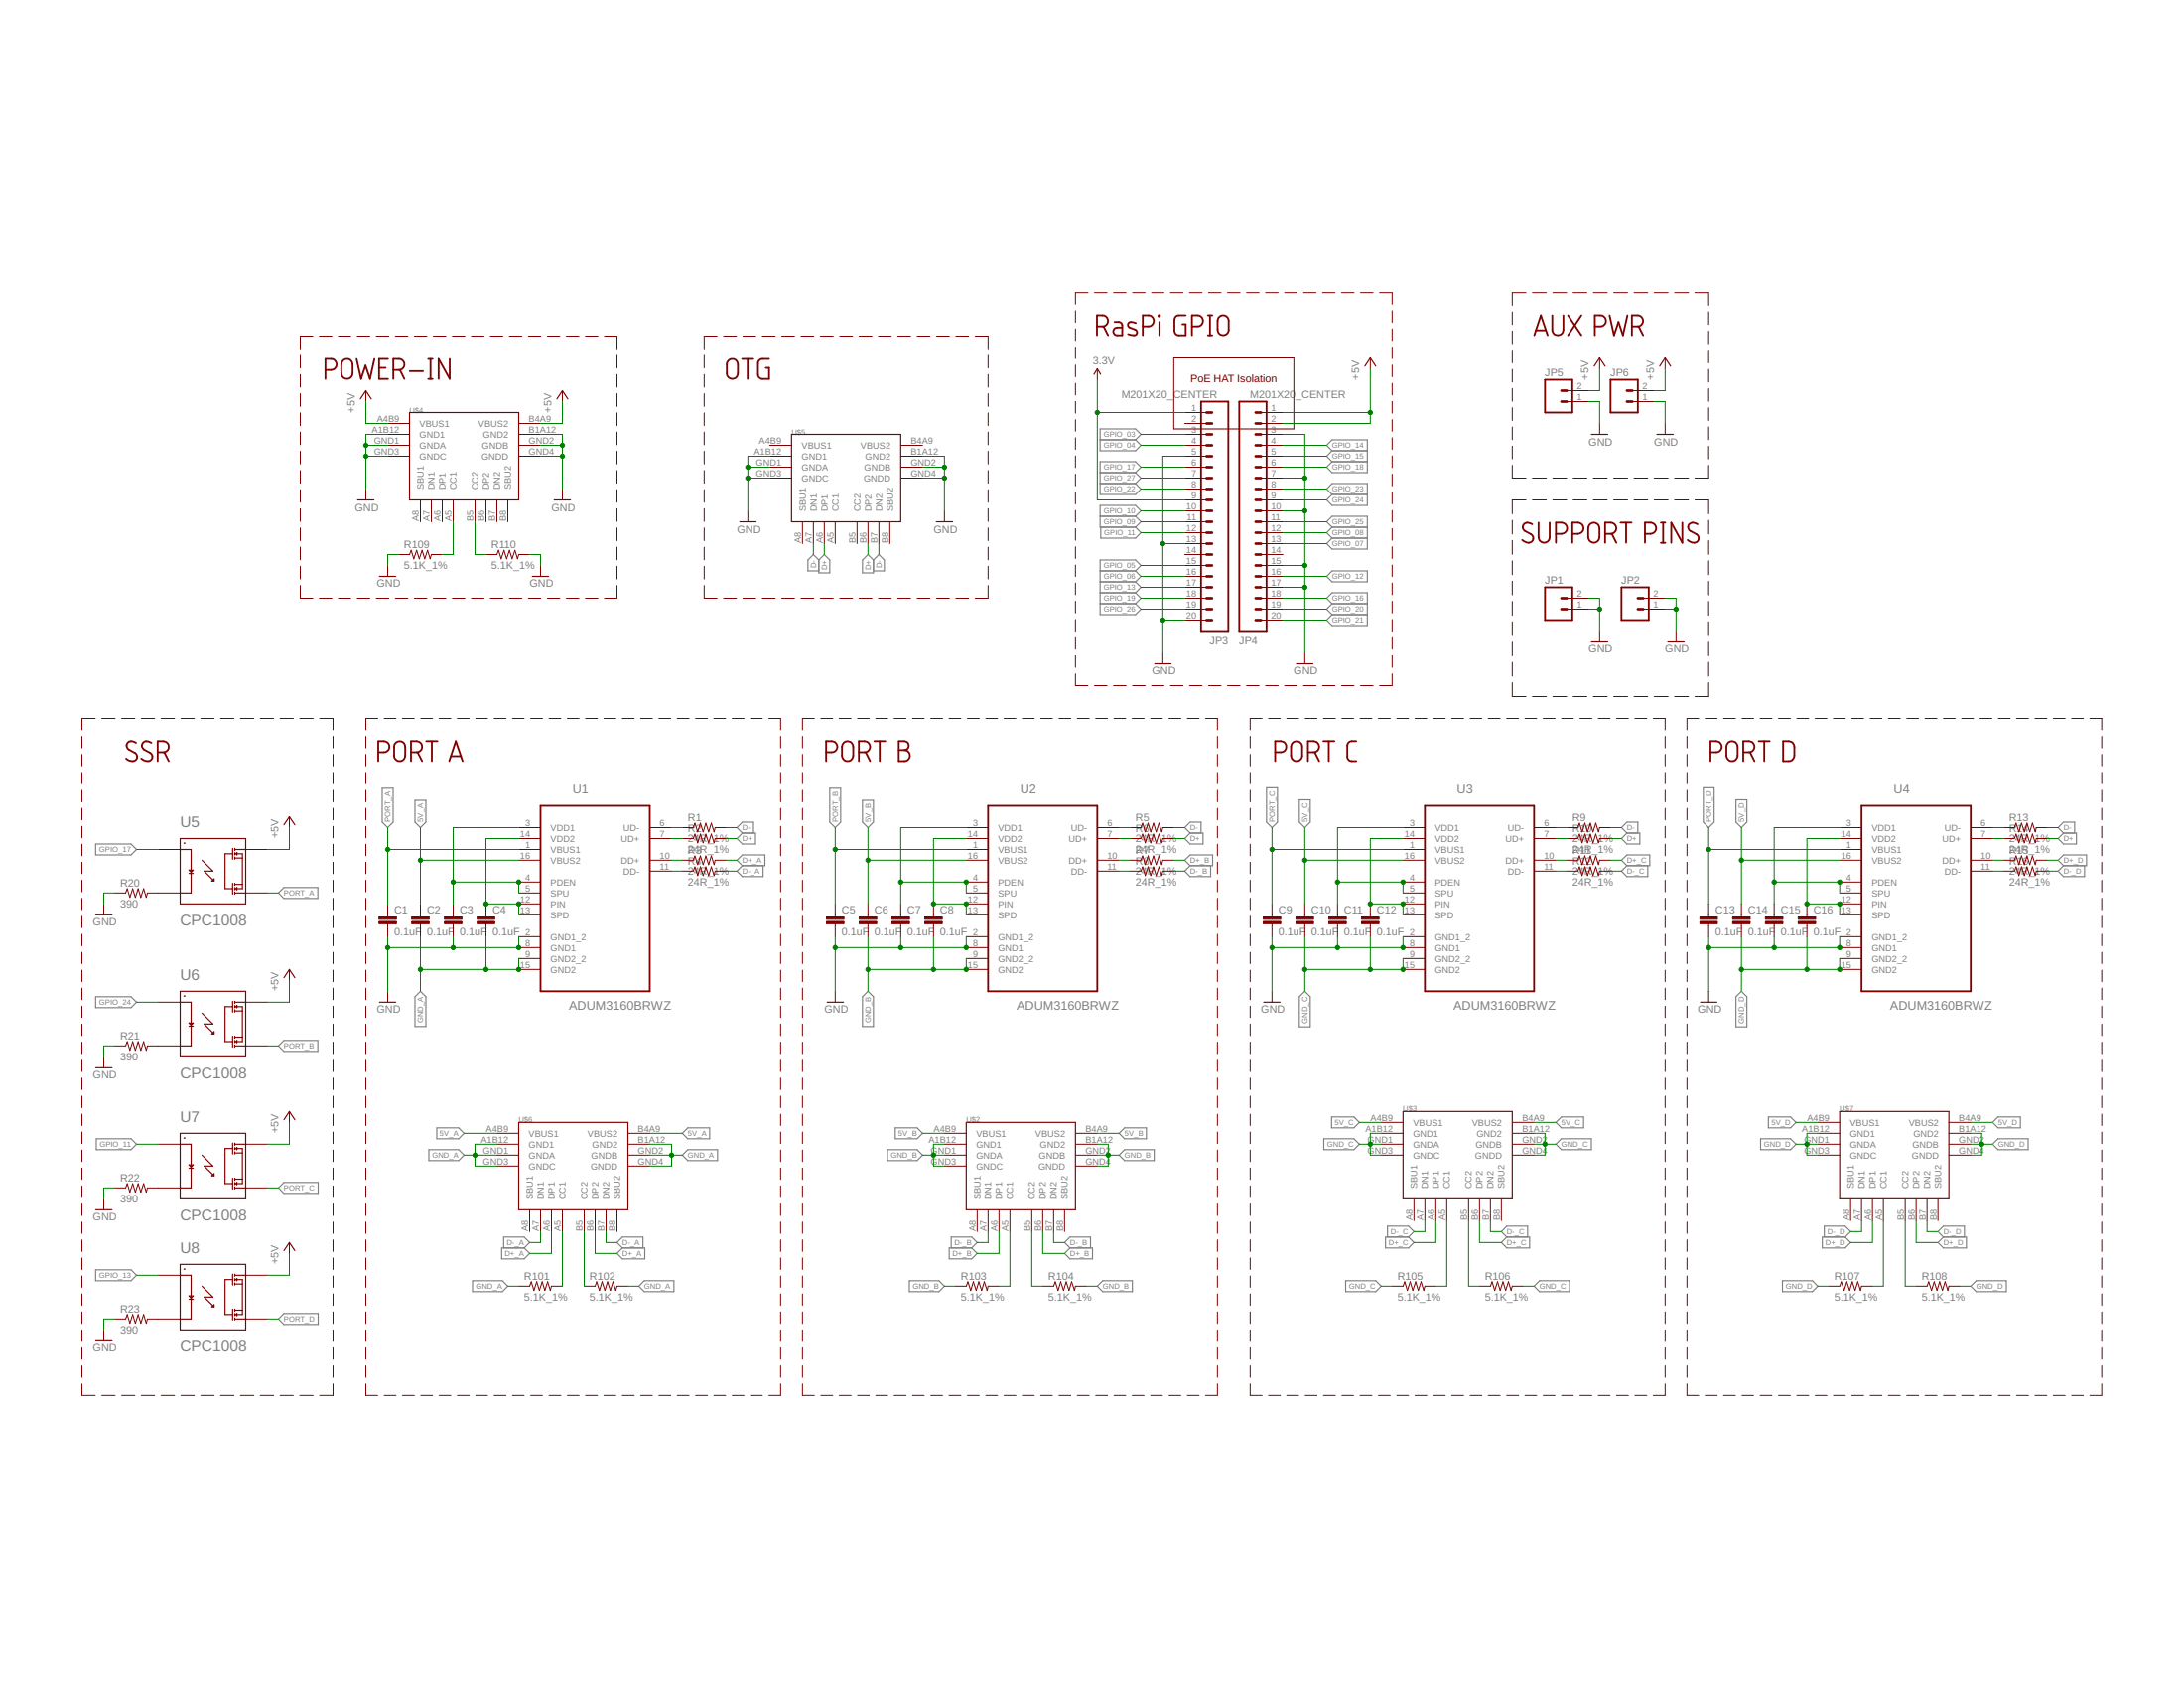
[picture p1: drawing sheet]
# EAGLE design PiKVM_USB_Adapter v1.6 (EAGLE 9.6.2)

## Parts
C1  0.1uF  CAP0805  [0805]
C2  0.1uF  CAP0805  [0805]
C3  0.1uF  CAP0805  [0805]
C4  0.1uF  CAP0805  [0805]
C5  0.1uF  CAP0805  [0805]
C6  0.1uF  CAP0805  [0805]
C7  0.1uF  CAP0805  [0805]
C8  0.1uF  CAP0805  [0805]
C9  0.1uF  CAP0805  [0805]
C10  0.1uF  CAP0805  [0805]
C11  0.1uF  CAP0805  [0805]
C12  0.1uF  CAP0805  [0805]
C13  0.1uF  CAP0805  [0805]
C14  0.1uF  CAP0805  [0805]
C15  0.1uF  CAP0805  [0805]
C16  0.1uF  CAP0805  [0805]
JP1  M02LOCK  [1X02_LOCK]
JP2  M02LOCK  [1X02_LOCK]
JP3  M201X20_CENTER  [1X20_CENTER]
JP4  M201X20_CENTER  [1X20_CENTER]
JP5  M02LOCK  [1X02_LOCK]
JP6  M02LOCK  [1X02_LOCK]
R1  24R_1%  RESISTOR0805-RES  [0805]
R2  24R_1%  RESISTOR0805-RES  [0805]
R3  24R_1%  RESISTOR0805-RES  [0805]
R4  24R_1%  RESISTOR0805-RES  [0805]
R5  24R_1%  RESISTOR0805-RES  [0805]
R6  24R_1%  RESISTOR0805-RES  [0805]
R7  24R_1%  RESISTOR0805-RES  [0805]
R8  24R_1%  RESISTOR0805-RES  [0805]
R9  24R_1%  RESISTOR0805-RES  [0805]
R10  24R_1%  RESISTOR0805-RES  [0805]
R11  24R_1%  RESISTOR0805-RES  [0805]
R12  24R_1%  RESISTOR0805-RES  [0805]
R13  24R_1%  RESISTOR0805-RES  [0805]
R14  24R_1%  RESISTOR0805-RES  [0805]
R15  24R_1%  RESISTOR0805-RES  [0805]
R16  24R_1%  RESISTOR0805-RES  [0805]
R20  390  RESISTOR1206  [1206]
R21  390  RESISTOR1206  [1206]
R22  390  RESISTOR1206  [1206]
R23  390  RESISTOR1206  [1206]
R101  5.1K_1%  RESISTOR0805-RES  [0805]
R102  5.1K_1%  RESISTOR0805-RES  [0805]
R103  5.1K_1%  RESISTOR0805-RES  [0805]
R104  5.1K_1%  RESISTOR0805-RES  [0805]
R105  5.1K_1%  RESISTOR0805-RES  [0805]
R106  5.1K_1%  RESISTOR0805-RES  [0805]
R107  5.1K_1%  RESISTOR0805-RES  [0805]
R108  5.1K_1%  RESISTOR0805-RES  [0805]
R109  5.1K_1%  RESISTOR0805-RES  [0805]
R110  5.1K_1%  RESISTOR0805-RES  [0805]
U1  ADUM3160BRWZ  [SOIC127P1032X265-16N]
U2  ADUM3160BRWZ  [SOIC127P1032X265-16N]
U3  ADUM3160BRWZ  [SOIC127P1032X265-16N]
U4  ADUM3160BRWZ  [SOIC127P1032X265-16N]
U5  CPC1008  [SOP-4]
U6  CPC1008  [SOP-4]
U7  CPC1008  [SOP-4]
U8  CPC1008  [SOP-4]
U$2  USB4110GFA  [GCT_USB4110GFA]
U$3  USB4110GFA  [GCT_USB4110GFA]
U$4  USB4110GFA  [GCT_USB4110GFA]
U$5  USB4110GFA  [GCT_USB4110GFA]
U$6  USB4110GFA  [GCT_USB4110GFA]
U$7  USB4110GFA  [GCT_USB4110GFA]

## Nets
3.3V: JP3.1 JP3.9
5V_A: C2.1 U1.16(VBUS2) U$6.A4B9(VBUS1) U$6.B4A9(VBUS2)
5V_B: C6.1 U2.16(VBUS2) U$2.A4B9(VBUS1) U$2.B4A9(VBUS2)
5V_C: C10.1 U3.16(VBUS2) U$3.A4B9(VBUS1) U$3.B4A9(VBUS2)
5V_D: C14.1 U4.16(VBUS2) U$7.A4B9(VBUS1) U$7.B4A9(VBUS2)
+5V: JP4.1 JP4.2 JP5.2 JP6.2 U5.P$4 U6.P$4 U7.P$4 U8.P$4 U$4.A4B9(VBUS1) U$4.B4A9(VBUS2)
D+: R2.2 R6.2 R10.2 R14.2 U$5.A6(DP1) U$5.B6(DP2)
D+_A: R3.2 U$6.A6(DP1) U$6.B6(DP2)
D+_B: R7.2 U$2.A6(DP1) U$2.B6(DP2)
D+_C: R11.2 U$3.A6(DP1) U$3.B6(DP2)
D+_D: R15.2 U$7.A6(DP1) U$7.B6(DP2)
D-: R1.2 R5.2 R9.2 R13.2 U$5.A7(DN1) U$5.B7(DN2)
D-_A: R4.2 U$6.A7(DN1) U$6.B7(DN2)
D-_B: R8.2 U$2.A7(DN1) U$2.B7(DN2)
D-_C: R12.2 U$3.A7(DN1) U$3.B7(DN2)
D-_D: R16.2 U$7.A7(DN1) U$7.B7(DN2)
GND: C1.2 C3.2 C5.2 C7.2 C9.2 C11.2 C13.2 C15.2 JP1.1 JP1.2 JP2.1 JP2.2 JP3.5 JP3.13 JP3.20 JP4.3 JP4.7 JP4.10 JP4.15 JP4.17 JP5.1 JP6.1 R20.1 R21.1 R22.1 R23.1 R109.1 R110.2 U1.2(GND1_2) U1.8(GND1) U2.2(GND1_2) U2.8(GND1) U3.2(GND1_2) U3.8(GND1) U4.2(GND1_2) U4.8(GND1) U$4.A1B12(GND1) U$4.B1A12(GND2) U$4.GND1(GNDA) U$4.GND2(GNDB) U$4.GND3(GNDC) U$4.GND4(GNDD) U$5.A1B12(GND1) U$5.B1A12(GND2) U$5.GND1(GNDA) U$5.GND2(GNDB) U$5.GND3(GNDC) U$5.GND4(GNDD)
GND_A: C2.2 C4.2 R101.1 R102.2 U1.9(GND2_2) U1.15(GND2) U$6.A1B12(GND1) U$6.B1A12(GND2) U$6.GND1(GNDA) U$6.GND2(GNDB) U$6.GND3(GNDC) U$6.GND4(GNDD)
GND_B: C6.2 C8.2 R103.1 R104.2 U2.9(GND2_2) U2.15(GND2) U$2.A1B12(GND1) U$2.B1A12(GND2) U$2.GND1(GNDA) U$2.GND2(GNDB) U$2.GND3(GNDC) U$2.GND4(GNDD)
GND_C: C10.2 C12.2 R105.1 R106.2 U3.9(GND2_2) U3.15(GND2) U$3.A1B12(GND1) U$3.B1A12(GND2) U$3.GND1(GNDA) U$3.GND2(GNDB) U$3.GND3(GNDC) U$3.GND4(GNDD)
GND_D: C14.2 C16.2 R107.1 R108.2 U4.9(GND2_2) U4.15(GND2) U$7.A1B12(GND1) U$7.B1A12(GND2) U$7.GND1(GNDA) U$7.GND2(GNDB) U$7.GND3(GNDC) U$7.GND4(GNDD)
GPIO_03: JP3.3
GPIO_04: JP3.4
GPIO_05: JP3.15
GPIO_06: JP3.16
GPIO_07: JP4.13
GPIO_08: JP4.12
GPIO_09: JP3.11
GPIO_10: JP3.10
GPIO_11: JP3.12 U7.P$1
GPIO_12: JP4.16
GPIO_13: JP3.17 U8.P$1
GPIO_14: JP4.4
GPIO_15: JP4.5
GPIO_16: JP4.18
GPIO_17: JP3.6 U5.P$1
GPIO_18: JP4.6
GPIO_19: JP3.18
GPIO_20: JP4.19
GPIO_21: JP4.20
GPIO_22: JP3.8
GPIO_23: JP4.8
GPIO_24: JP4.9 U6.P$1
GPIO_25: JP4.11
GPIO_26: JP3.19
GPIO_27: JP3.7
N$1: C8.1 U2.12(PIN) U2.13(SPD) U2.14(VDD2)
N$2: R5.1 U2.6(UD-)
N$3: R6.1 U2.7(UD+)
N$4: R7.1 U2.10(DD+)
N$5: R20.2 U5.P$2
N$6: R8.1 U2.11(DD-)
N$7: C3.1 U1.3(VDD1) U1.4(PDEN) U1.5(SPU)
N$8: R101.2 U$6.A5(CC1)
N$9: C12.1 U3.12(PIN) U3.13(SPD) U3.14(VDD2)
N$10: R9.1 U3.6(UD-)
N$11: R10.1 U3.7(UD+)
N$12: R11.1 U3.10(DD+)
N$13: R12.1 U3.11(DD-)
N$14: R102.1 U$6.B5(CC2)
N$15: R108.1 U$7.B5(CC2)
N$16: C16.1 U4.12(PIN) U4.13(SPD) U4.14(VDD2)
N$17: R13.1 U4.6(UD-)
N$18: R107.2 U$7.A5(CC1)
N$19: C4.1 U1.12(PIN) U1.13(SPD) U1.14(VDD2)
N$20: R14.1 U4.7(UD+)
N$21: R15.1 U4.10(DD+)
N$22: R16.1 U4.11(DD-)
N$23: R1.1 U1.6(UD-)
N$24: R2.1 U1.7(UD+)
N$25: R3.1 U1.10(DD+)
N$26: R4.1 U1.11(DD-)
N$27: R105.2 U$3.A5(CC1)
N$28: R106.1 U$3.B5(CC2)
N$31: R21.2 U6.P$2
N$32: R22.2 U7.P$2
N$33: R23.2 U8.P$2
N$34: C7.1 U2.3(VDD1) U2.4(PDEN) U2.5(SPU)
N$35: R104.1 U$2.B5(CC2)
N$36: C11.1 U3.3(VDD1) U3.4(PDEN) U3.5(SPU)
N$37: C15.1 U4.3(VDD1) U4.4(PDEN) U4.5(SPU)
N$38: R103.2 U$2.A5(CC1)
N$39: R109.2 U$4.A5(CC1)
N$40: R110.1 U$4.B5(CC2)
PORT_A: C1.1 U1.1(VBUS1) U5.P$3
PORT_B: C5.1 U2.1(VBUS1) U6.P$3
PORT_C: C9.1 U3.1(VBUS1) U7.P$3
PORT_D: C13.1 U4.1(VBUS1) U8.P$3
Unconnected: JP3.2 JP3.14 JP4.14 U$2.A8(SBU1) U$2.B8(SBU2) U$3.A8(SBU1) U$3.B8(SBU2) U$4.A6(DP1) U$4.A7(DN1) U$4.A8(SBU1) U$4.B6(DP2) U$4.B7(DN2) U$4.B8(SBU2) U$5.A5(CC1) U$5.A8(SBU1) U$5.B5(CC2) U$5.B8(SBU2) U$6.A8(SBU1) U$6.B8(SBU2) U$7.A8(SBU1) U$7.B8(SBU2)

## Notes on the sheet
- RasPi GPIO | AUX PWR
- POWER-IN | OTG
- PoE HAT Isolation
- SUPPORT PINS
- SSR | PORT A | PORT B | PORT C | PORT D

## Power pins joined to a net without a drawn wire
VBUS1: U$5.A4B9(VBUS1)
VBUS2: U$5.B4A9(VBUS2)

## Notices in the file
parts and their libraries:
SparkFun-Resistors: Licensing: CC v3.0 Share-Alike You are welcome to use this library for commercial purposes.
